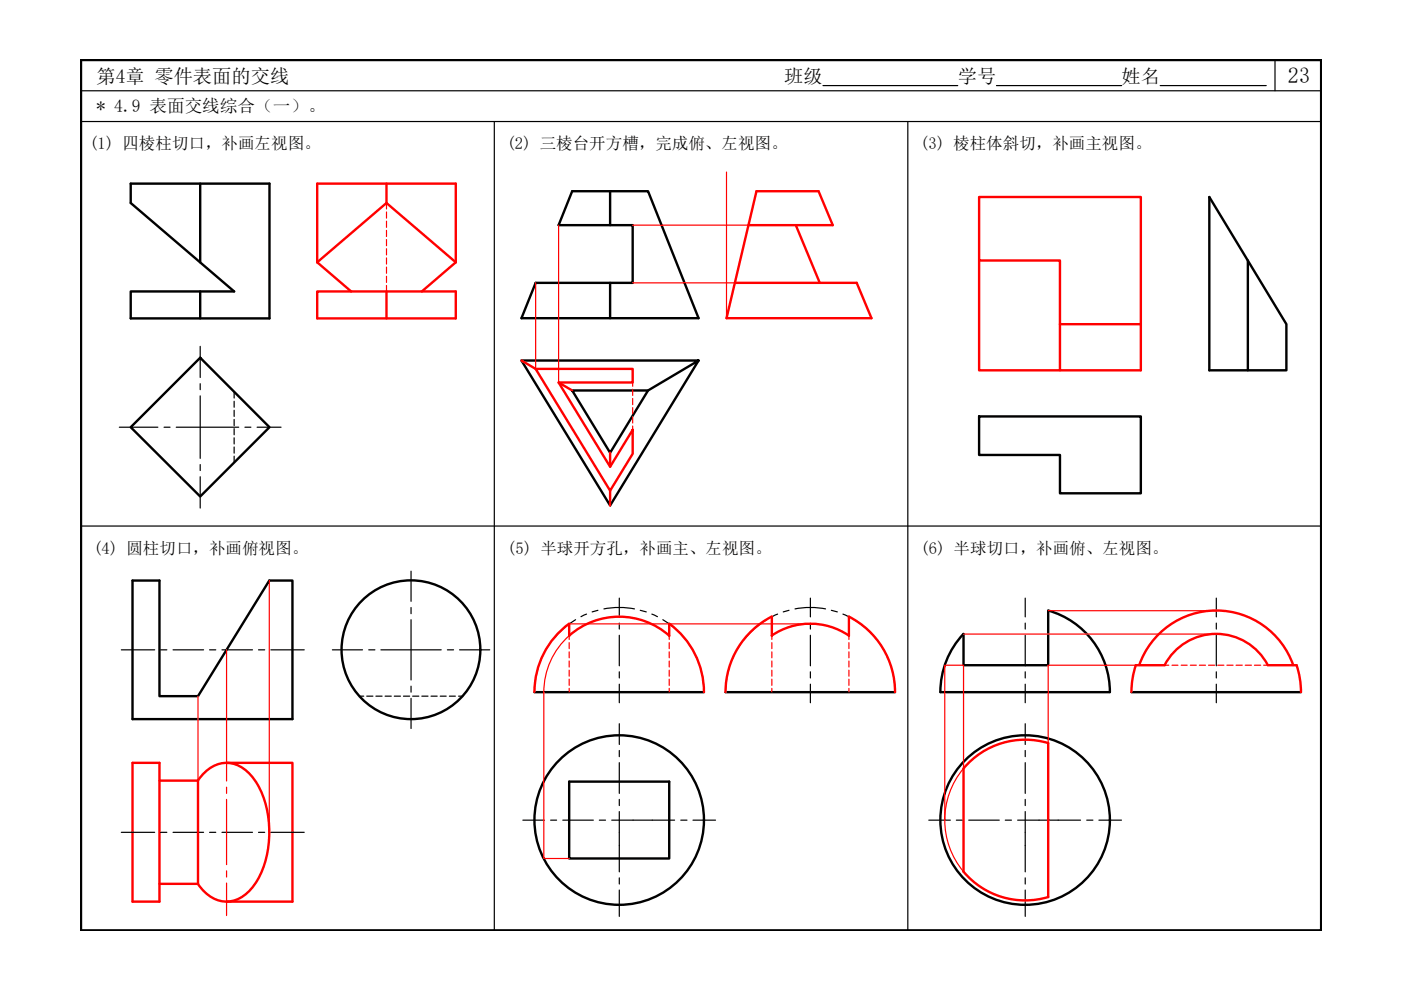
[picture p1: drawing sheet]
<svg xmlns="http://www.w3.org/2000/svg" width="297mm" height="210mm" viewBox="0 0 297 210" stroke-linecap="round" stroke-linejoin="round" font-family="sans-serif">
<!-- layer: 0 -->
<path d="M17.2 12.7h262.9v184.6h-262.9z" fill="none" stroke="#000" stroke-width=".51"/>
<path d="M17.2 19.2h262.9M174.5 18.1h28.6M211.3 18.1h26.5M246 18.1h22.5M270.3 12.7v6.5M17.2 25.8h262.9M104.8 25.8v171.5M192.5 25.8v171.5M17.2 111.5h262.9" fill="none" stroke="#000" stroke-width=".25"/>
<g fill="none" stroke="#000" stroke-width=".25">
<path d="M42.4 73.4v6.6M25.3 90.6h8.2M34.8 90.6h1.3M37.4 90.6h13.2M42.4 83.9v13.3M42.4 81.4v1.2M42.4 98.5v1.3M51.9 90.6h1.3M54.5 90.6h5.1M42.4 101.1v6.6M25.7 137.8h7.1M34.1 137.8h1.3"/>
<path d="M36.7 137.8h6.5M44.4 137.8h1.3M47.1 137.8h6.4M54.8 137.8h1.3M57.4 137.8h7.1M70.5 137.8h6.4M78.2 137.8h1.3M80.8 137.8h12.7M87.2 131.4v12.8M87.2 121.1v6.4M87.2 128.8v1.3M94.9 137.8h1.3"/>
<path d="M97.4 137.8h6.4M131.3 126.8v4M131.3 132.1v1.3M131.3 134.7v6.5M171.8 126.8v4M171.8 132.1v1.3M171.8 134.7v6.5M217.4 126.8v4M217.4 132.1v1.3M217.4 134.7v6.5M257.9 126.8v4M257.9 132.1v1.3"/>
<path d="M257.9 134.7v6.5M87.2 145.5v1.3M87.2 148.1v6.4M131.3 142.4v1.3M131.3 145.1v3.9M131.3 153.4v4.4M131.3 159.1v1.3M171.8 142.4v1.3M171.8 145.1v3.9M217.4 142.4v1.3M217.4 145.1v3.9M217.4 153.4v4.4"/>
<path d="M217.4 159.1v1.3M257.9 142.4v1.3M257.9 145.1v3.9M25.7 176.5h7.1M34.1 176.5h1.3M36.7 176.5h6.5M44.4 176.5h1.3M47.1 176.5h6.4M54.8 176.5h1.3M57.4 176.5h7.1M110.9 173.9h4.5M116.7 173.9h1.3"/>
<path d="M119.3 173.9h6.5M127.1 173.9h1.3M129.7 173.9h13.3M131.3 161.7v6.5M131.3 169.5v1.3M131.3 172.1v12.8M144.3 173.9h1.4M146.9 173.9h4.8M196.9 173.9h4.6M202.8 173.9h1.3M205.4 173.9h6.5M213.1 173.9h1.3"/>
<path d="M215.8 173.9h13.3M217.4 161.7v6.5M217.4 169.5v1.3M217.4 172.1v12.8M230.4 173.9h1.3M233 173.9h4.8M131.3 186.1v1.3M131.3 188.7v5.6M217.4 186.1v1.3M217.4 188.7v5.6"/>
</g>
<g fill="none" stroke="#000" stroke-width=".51">
<path d="M27.7 38.9h29.4v28.6h-29.4v-5.7h21.9l-21.9-18.8zM42.4 38.9v16.7M121.3 40.5h16.1l10.7 27h-37.5l3-7.5h20.5v-12.3h-15.7zM129.4 40.5v7.2M129.4 60v7.5M256.4 41.8l16.3 26.9v9.8h-16.3zM264.6 55.2v23.3M42.4 75.8l14.7 14.8-14.7 14.7-14.7-14.7zM42.4 61.8v5.7M148.1 76.4l-18.7 30.8-18.8-30.8h37.5l-10.7 6.4M121.3 82.8h16.1l-8 13.2zM207.6 88.3h34.3v16.3h-17.2v-8.1h-17.1z"/>
<path d="M28.1 123.1h5.7v24.5h8.2l15.1-24.5h4.9v29.4h-33.9zM222.2 129.5v11.5h-17.9v-6.6a18 18 0 0 0-4.9 12.3M222.2 129.4a18 18 0 0 1 13.1 17.3M113.3 146.8h36M153.8 146.8h36M199.4 146.8h35.9M239.9 146.8h35.9M120.7 165.7h21.2v16.3h-21.2z"/>
<circle cx="87.1" cy="137.8" r="14.7"/>
<circle cx="131.3" cy="173.9" r="18"/>
<circle cx="217.3" cy="173.9" r="18"/>
</g>
<g fill="none" stroke="#000" stroke-width=".25">
<path d="M49.6 83.1v1.3M49.6 85.1v1.2M49.6 87v1.3M49.6 88.9v1.3M49.6 90.9v1.3M49.6 92.8v1.3M49.6 94.8v1.3M49.6 96.7v1.4M76.2 147.6h.9M77.8 147.6h1.3M79.7 147.6h1.3M81.6 147.6h1.4"/>
<path d="M83.6 147.6h1.3M85.5 147.6h1.4M87.5 147.6h1.3M89.4 147.6h1.3M91.4 147.6h1.3M93.3 147.6h1.3M95.3 147.6h1.2M97.2 147.6h.9"/>
</g>
<g fill="none" stroke="#000" stroke-width=".25">
<path d="M115.1 138.9l-.5 1.2M116.4 136.7l-.6 1.1M122 131.4a17.8 17.8 0 0 0-4.8 4.3M124.4 130.2l-1.2 .6M126.8 129.4l-1.3 .3M128 129.1a16.7 16.7 0 0 1 6.5 0M135.7 129.4l1.3 .3M138.2 130.2l1.2 .6M140.5 131.4a17.9 17.9 0 0 1 4.9 4.2M146.1 136.7l.7 1.1M147.4 138.9l.6 1.2M155.6 138.9l-.5 1.2"/>
<path d="M157 136.7l-.7 1.1M162.5 131.4a17.8 17.8 0 0 0-4.8 4.3M164.9 130.2l-1.2 .6M167.3 129.4l-1.2 .3M168.6 129.1a16.6 16.6 0 0 1 6.4 0M176.3 129.4l1.2 .3M178.7 130.2l1.2 .6M181 131.4a17.9 17.9 0 0 1 4.9 4.2M186.6 136.7l.8 1.1M187.9 138.9l.6 1.2M114.2 141.3a18.9 18.9 0 0 0-.9 5.5M148.4 141.3a18.9 18.9 0 0 1 .9 5.5"/>
<path d="M154.7 141.3a18.9 18.9 0 0 0-.9 5.5M188.9 141.3a18.9 18.9 0 0 1 .9 5.5"/>
</g>
<g fill="none" stroke="#f00" stroke-width=".51">
<path d="M81.9 38.9v4.1M67.3 55.6l14.6-12.6 14.7 12.6M67.3 55.6v-16.7h29.3v16.7M67.3 55.6l7.2 6.2M96.6 55.6l-7.2 6.2M158.7 47.7h17.9l-3-7.2h-13.2l-6.4 27h30.8l-3.2-7.5h-25.8M168.7 47.7l5.1 12.3M207.6 55.2v23.3h34.3v-9.8M207.6 41.8h34.3v26.9h-17.2v-13.5h-17.1zM67.3 61.8h29.3v5.7h-29.3zM81.9 61.8v5.7M110.6 76.4l3 1.8"/>
<path d="M113.6 78.2h20.5v2.9h-15.7l11 17.9 4.7-7.9v5.1l-4.7 7.8zM224.7 68.7v9.8M118.4 81.1l2.9 1.7M129.4 96v3M129.4 104v3.2M120.7 132.2a18 18 0 0 0-7.4 14.5M120.7 132.3v2.5a16 16 0 0 1 21.2 0v-2.5M141.9 132.2a18 18 0 0 1 7.4 14.5M163.6 134.8a14.5 14.5 0 0 1 16.4 0M163.6 130.7a18 18 0 0 0-9.8 16M163.6 130.8v4M180 130.7a18 18 0 0 1 9.8 16"/>
<path d="M180 130.8v4M240.8 141h6.2M240.8 141a18 18 0 0 0-.9 5.7M241.5 141a17.3 17.3 0 0 1 16.4-11.6 17.3 17.3 0 0 1 16.3 11.6M246.9 141a12.3 12.3 0 0 1 21.9 0M268.8 141h6.1M274.9 141a18 18 0 0 1 .9 5.7M28.1 161.7h5.7v29.5h-5.7zM33.8 165.5h8.2v21.9h-8.2M42 165.5a7.3 7.3 0 0 1 6.9-3.7 8.9 8.9 0 0 1 6.3 5.6 22 22 0 0 1-.6 19.3 8 8 0 0 1-6.8 4.5 7.6 7.6 0 0 1-5.8-3.8M48 161.7h14v29.5h-14M204.3 162.9a17 17 0 0 1 17.9-5.3v32.6a17 17 0 0 1-17.9-5.4"/>
<path d="M204.3 163v21.8"/>
</g>
<g fill="none" stroke="#f00" stroke-width=".25">
<path d="M154 36.5v31M81.9 43v1.3M81.9 44.9v1.4M81.9 46.9v1.3M81.9 48.8v1.4M81.9 50.8v1.3M81.9 52.7v1.3M81.9 54.7v1.3M81.9 56.6v1.3M81.9 58.6v1.3M113.6 60v18.2M118.4 47.7v33.4"/>
<path d="M134.1 47.7h24.6M134.1 60h21.7M81.9 60.5v1.3M134.1 81.1v.8M134.1 82.5v1.3M134.1 84.5v1.3M134.1 86.4v1.3M134.1 88.4v1.3M134.1 90.3v.8M48 137.8v27.8M57.1 123.1v53.4M120.7 135.6v-.8a16 16 0 0 0-5.4 11.9"/>
<path d="M120.7 136.3v1.2M120.7 138.2v1.3M120.7 132.3h51.1M141.9 134.8v.8M141.9 136.3v1.2M141.9 138.2v1.3M163.6 134.8v.8M163.6 136.3v1.2M163.6 138.2v1.3M180 134.8v.8M180 136.3v1.2M180 138.2v1.3"/>
<path d="M204.3 134.4h53.6M222.2 129.5h35.7M42 147.6v17.9M115.3 146.8v35.2h5.4M120.7 140.2v1.2M120.7 142.1v1.3M120.7 144v1.3M120.7 146v.8M141.9 140.2v1.2M141.9 142.1v1.3M141.9 144v1.3M141.9 146v.8"/>
<path d="M163.6 140.2v1.2M163.6 142.1v1.3M163.6 144v1.3M163.6 146v.8M180 140.2v1.2M180 142.1v1.3M180 144v1.3M180 146v.8M240.8 141h-18.6v16.6M247 141h.8M248.5 141h1.3M250.4 141h1.3"/>
<path d="M252.4 141h1.2M254.3 141h1.3M256.2 141h1.3M258.2 141h1.3M260.1 141h1.3M262.1 141h1.3M264 141h1.3M266 141h1.3M267.9 141h.9M48 169.5v13.8M48 166.9v1.3M204.3 162.9a17 17 0 0 0 0 21.9"/>
<path d="M204.3 163v-22h-4v32.9M48 184.6v1.4M48 187.2v6.9"/>
</g>
<text font-size="4.7" x="273.1" y="17.6">23</text>
<g font-size="4.1">
<text x="20.5" y="17.6">第4章 零件表面的交线</text>
<text x="166.3" y="17.6">班级</text>
<text x="203.1" y="17.6">学号</text>
<text x="237.8" y="17.6">姓名</text>
</g>
<text font-size="3.7" x="20.5" y="23.8">* 4.9 表面交线综合（一）。</text>
<g font-size="3.5">
<text x="19" y="31.7">(1) 四棱柱切口，补画左视图。</text>
<text x="107.4" y="31.7">(2) 三棱台开方槽，完成俯、左视图。</text>
<text x="195.1" y="31.7">(3) 棱柱体斜切，补画主视图。</text>
<text x="19.8" y="117.4">(4) 圆柱切口，补画俯视图。</text>
<text x="107.6" y="117.4">(5) 半球开方孔，补画主、左视图。</text>
<text x="195.2" y="117.4">(6) 半球切口，补画俯、左视图。</text>
</g>
</svg>
